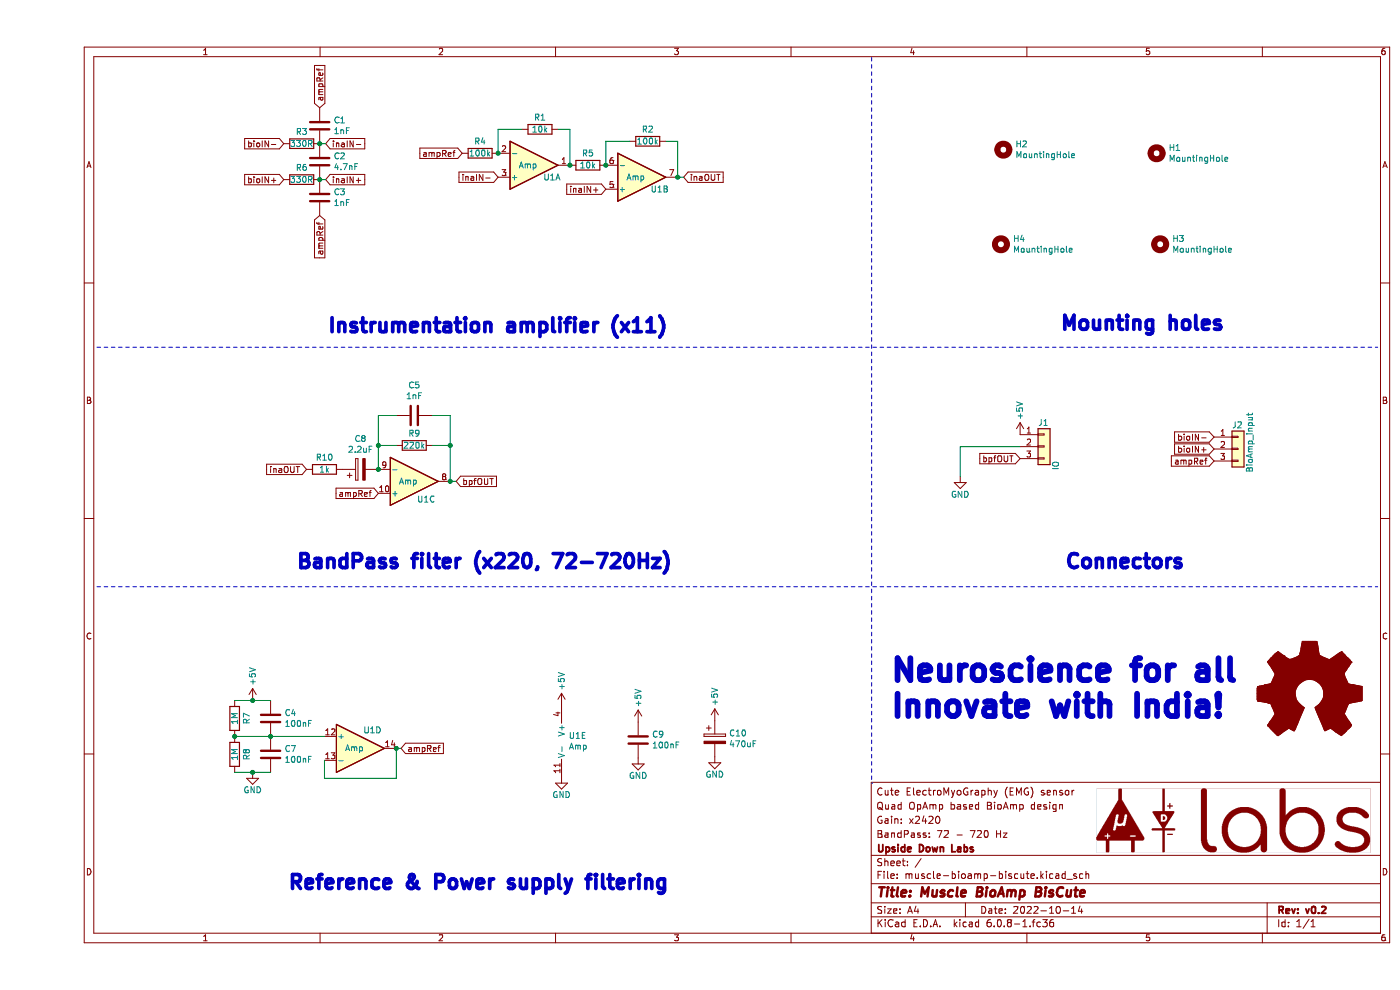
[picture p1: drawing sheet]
(kicad_sch (version 20211123) (generator eeschema)

 (paper "A4")

 (title_block
  (title "Muscle BioAmp BisCute")
  (date "2022-10-14")
  (rev "v0.2")
  (company "Upside Down Labs")
  (comment 1 "BandPass: 72 - 720 Hz")
  (comment 2 "Gain: x2420")
  (comment 3 "Quad OpAmp based BioAmp design")
  (comment 4 "Cute ElectroMyoGraphy (EMG) sensor"))

 (lib_symbols
  (symbol "Amplifier_Operational:LM324" (pin_names (offset 0.127)) (in_bom yes) (on_board yes)
   (property "Reference" "U" (id 0) (at 0 5.08 0) (effects (font (size 1.27 1.27)) (justify left)))
   (property "Value" "LM324" (id 1) (at 0 -5.08 0) (effects (font (size 1.27 1.27)) (justify left)))
   (property "Footprint" "" (id 2) (at -1.27 2.54 0) (effects (font (size 1.27 1.27)) hide))
   (property "Datasheet" "http://www.ti.com/lit/ds/symlink/lm2902-n.pdf" (id 3) (at 1.27 5.08 0) (effects (font (size 1.27 1.27)) hide))
   (property "ki_locked" "" (id 4) (at 0 0 0) (effects (font (size 1.27 1.27))))
   (symbol "LM324_1_1"
    (polyline (pts (xy -5.08 5.08) (xy 5.08 0) (xy -5.08 -5.08) (xy -5.08 5.08)) (stroke (width 0.254) (type default) (color 0 0 0 0)) (fill (type background)))
    (pin output line (at 7.62 0 180) (length 2.54) (name "~" (effects (font (size 1.27 1.27)))) (number "1" (effects (font (size 1.27 1.27)))))
    (pin input line (at -7.62 -2.54 0) (length 2.54) (name "-" (effects (font (size 1.27 1.27)))) (number "2" (effects (font (size 1.27 1.27)))))
    (pin input line (at -7.62 2.54 0) (length 2.54) (name "+" (effects (font (size 1.27 1.27)))) (number "3" (effects (font (size 1.27 1.27))))))
   (symbol "LM324_2_1"
    (polyline (pts (xy -5.08 5.08) (xy 5.08 0) (xy -5.08 -5.08) (xy -5.08 5.08)) (stroke (width 0.254) (type default) (color 0 0 0 0)) (fill (type background)))
    (pin input line (at -7.62 2.54 0) (length 2.54) (name "+" (effects (font (size 1.27 1.27)))) (number "5" (effects (font (size 1.27 1.27)))))
    (pin input line (at -7.62 -2.54 0) (length 2.54) (name "-" (effects (font (size 1.27 1.27)))) (number "6" (effects (font (size 1.27 1.27)))))
    (pin output line (at 7.62 0 180) (length 2.54) (name "~" (effects (font (size 1.27 1.27)))) (number "7" (effects (font (size 1.27 1.27))))))
   (symbol "LM324_3_1"
    (polyline (pts (xy -5.08 5.08) (xy 5.08 0) (xy -5.08 -5.08) (xy -5.08 5.08)) (stroke (width 0.254) (type default) (color 0 0 0 0)) (fill (type background)))
    (pin input line (at -7.62 2.54 0) (length 2.54) (name "+" (effects (font (size 1.27 1.27)))) (number "10" (effects (font (size 1.27 1.27)))))
    (pin output line (at 7.62 0 180) (length 2.54) (name "~" (effects (font (size 1.27 1.27)))) (number "8" (effects (font (size 1.27 1.27)))))
    (pin input line (at -7.62 -2.54 0) (length 2.54) (name "-" (effects (font (size 1.27 1.27)))) (number "9" (effects (font (size 1.27 1.27))))))
   (symbol "LM324_4_1"
    (polyline (pts (xy -5.08 5.08) (xy 5.08 0) (xy -5.08 -5.08) (xy -5.08 5.08)) (stroke (width 0.254) (type default) (color 0 0 0 0)) (fill (type background)))
    (pin input line (at -7.62 2.54 0) (length 2.54) (name "+" (effects (font (size 1.27 1.27)))) (number "12" (effects (font (size 1.27 1.27)))))
    (pin input line (at -7.62 -2.54 0) (length 2.54) (name "-" (effects (font (size 1.27 1.27)))) (number "13" (effects (font (size 1.27 1.27)))))
    (pin output line (at 7.62 0 180) (length 2.54) (name "~" (effects (font (size 1.27 1.27)))) (number "14" (effects (font (size 1.27 1.27))))))
   (symbol "LM324_5_1"
    (pin power_in line (at -2.54 -7.62 90) (length 3.81) (name "V-" (effects (font (size 1.27 1.27)))) (number "11" (effects (font (size 1.27 1.27)))))
    (pin power_in line (at -2.54 7.62 270) (length 3.81) (name "V+" (effects (font (size 1.27 1.27)))) (number "4" (effects (font (size 1.27 1.27)))))))
  (symbol "Connector_Generic:Conn_01x03" (pin_names (offset 1.016) hide) (in_bom yes) (on_board yes)
   (property "Reference" "J" (id 0) (at 0 5.08 0) (effects (font (size 1.27 1.27))))
   (property "Value" "Conn_01x03" (id 1) (at 0 -5.08 0) (effects (font (size 1.27 1.27))))
   (property "Footprint" "" (id 2) (at 0 0 0) (effects (font (size 1.27 1.27)) hide))
   (property "Datasheet" "~" (id 3) (at 0 0 0) (effects (font (size 1.27 1.27)) hide))
   (symbol "Conn_01x03_1_1"
    (rectangle (start -1.27 -2.413) (end 0 -2.667) (stroke (width 0.1524) (type default) (color 0 0 0 0)) (fill (type none)))
    (rectangle (start -1.27 0.127) (end 0 -0.127) (stroke (width 0.1524) (type default) (color 0 0 0 0)) (fill (type none)))
    (rectangle (start -1.27 2.667) (end 0 2.413) (stroke (width 0.1524) (type default) (color 0 0 0 0)) (fill (type none)))
    (rectangle (start -1.27 3.81) (end 1.27 -3.81) (stroke (width 0.254) (type default) (color 0 0 0 0)) (fill (type background)))
    (pin passive line (at -5.08 2.54 0) (length 3.81) (name "Pin_1" (effects (font (size 1.27 1.27)))) (number "1" (effects (font (size 1.27 1.27)))))
    (pin passive line (at -5.08 0 0) (length 3.81) (name "Pin_2" (effects (font (size 1.27 1.27)))) (number "2" (effects (font (size 1.27 1.27)))))
    (pin passive line (at -5.08 -2.54 0) (length 3.81) (name "Pin_3" (effects (font (size 1.27 1.27)))) (number "3" (effects (font (size 1.27 1.27)))))))
  (symbol "Device:C" (pin_numbers hide) (pin_names (offset 0.254)) (in_bom yes) (on_board yes)
   (property "Reference" "C" (id 0) (at 0.635 2.54 0) (effects (font (size 1.27 1.27)) (justify left)))
   (property "Value" "C" (id 1) (at 0.635 -2.54 0) (effects (font (size 1.27 1.27)) (justify left)))
   (property "Footprint" "" (id 2) (at 0.9652 -3.81 0) (effects (font (size 1.27 1.27)) hide))
   (property "Datasheet" "~" (id 3) (at 0 0 0) (effects (font (size 1.27 1.27)) hide))
   (symbol "C_0_1"
    (polyline (pts (xy -2.032 -0.762) (xy 2.032 -0.762)) (stroke (width 0.508) (type default) (color 0 0 0 0)) (fill (type none)))
    (polyline (pts (xy -2.032 0.762) (xy 2.032 0.762)) (stroke (width 0.508) (type default) (color 0 0 0 0)) (fill (type none))))
   (symbol "C_1_1"
    (pin passive line (at 0 3.81 270) (length 2.794) (name "~" (effects (font (size 1.27 1.27)))) (number "1" (effects (font (size 1.27 1.27)))))
    (pin passive line (at 0 -3.81 90) (length 2.794) (name "~" (effects (font (size 1.27 1.27)))) (number "2" (effects (font (size 1.27 1.27)))))))
  (symbol "Device:R" (pin_numbers hide) (pin_names (offset 0)) (in_bom yes) (on_board yes)
   (property "Reference" "R" (id 0) (at 2.032 0 90) (effects (font (size 1.27 1.27))))
   (property "Value" "R" (id 1) (at 0 0 90) (effects (font (size 1.27 1.27))))
   (property "Footprint" "" (id 2) (at -1.778 0 90) (effects (font (size 1.27 1.27)) hide))
   (property "Datasheet" "~" (id 3) (at 0 0 0) (effects (font (size 1.27 1.27)) hide))
   (symbol "R_0_1"
    (rectangle (start -1.016 -2.54) (end 1.016 2.54) (stroke (width 0.254) (type default) (color 0 0 0 0)) (fill (type none))))
   (symbol "R_1_1"
    (pin passive line (at 0 3.81 270) (length 1.27) (name "~" (effects (font (size 1.27 1.27)))) (number "1" (effects (font (size 1.27 1.27)))))
    (pin passive line (at 0 -3.81 90) (length 1.27) (name "~" (effects (font (size 1.27 1.27)))) (number "2" (effects (font (size 1.27 1.27)))))))
  (symbol "Graphic:Logo_Open_Hardware_Large" (pin_names (offset 1.016)) (in_bom yes) (on_board yes)
   (property "Reference" "#LOGO" (id 0) (at 0 12.7 0) (effects (font (size 1.27 1.27)) hide))
   (property "Value" "Logo_Open_Hardware_Large" (id 1) (at 0 -10.16 0) (effects (font (size 1.27 1.27)) hide))
   (property "Footprint" "" (id 2) (at 0 0 0) (effects (font (size 1.27 1.27)) hide))
   (property "Datasheet" "~" (id 3) (at 0 0 0) (effects (font (size 1.27 1.27)) hide))
   (symbol "Logo_Open_Hardware_Large_1_1"
    (polyline (pts (xy 6.731 -8.7122) (xy 6.6294 -8.6614) (xy 6.35 -8.4836) (xy 5.9944 -8.255) (xy 5.5372 -7.9502) (xy 5.1054 -7.6454) (xy 4.7498 -7.4168) (xy 4.4958 -7.239) (xy 4.3942 -7.1882) (xy 4.318 -7.2136) (xy 4.1148 -7.3152) (xy 3.81 -7.4676) (xy 3.6322 -7.5692) (xy 3.3528 -7.6708) (xy 3.2258 -7.6962) (xy 3.2004 -7.6708) (xy 3.0988 -7.4676) (xy 2.9464 -7.0866) (xy 2.7178 -6.604) (xy 2.4892 -6.0452) (xy 2.2352 -5.4356) (xy 1.9558 -4.826) (xy 1.7272 -4.2164) (xy 1.4986 -3.683) (xy 1.3208 -3.2512) (xy 1.2192 -2.9464) (xy 1.1684 -2.8194) (xy 1.1938 -2.794) (xy 1.3208 -2.667) (xy 1.5748 -2.4892) (xy 2.0828 -2.0574) (xy 2.6162 -1.397) (xy 2.921 -0.6604) (xy 3.048 0.1524) (xy 2.9464 0.9144) (xy 2.6416 1.6256) (xy 2.1336 2.286) (xy 1.524 2.7686) (xy 0.8128 3.0734) (xy 0 3.175) (xy -0.762 3.0988) (xy -1.4986 2.794) (xy -2.159 2.286) (xy -2.4384 1.9812) (xy -2.8194 1.3208) (xy -3.048 0.6096) (xy -3.0734 0.4318) (xy -3.0226 -0.3556) (xy -2.794 -1.0922) (xy -2.3876 -1.7526) (xy -1.8288 -2.3114) (xy -1.7526 -2.3622) (xy -1.4732 -2.5654) (xy -1.2954 -2.6924) (xy -1.1684 -2.8194) (xy -2.159 -5.207) (xy -2.3114 -5.588) (xy -2.5908 -6.2484) (xy -2.8194 -6.8072) (xy -3.0226 -7.2644) (xy -3.1496 -7.5692) (xy -3.2258 -7.6708) (xy -3.2258 -7.6962) (xy -3.302 -7.6962) (xy -3.4798 -7.6454) (xy -3.8354 -7.4676) (xy -4.0386 -7.366) (xy -4.2926 -7.239) (xy -4.4196 -7.1882) (xy -4.5212 -7.239) (xy -4.7498 -7.3914) (xy -5.1054 -7.6454) (xy -5.5372 -7.9248) (xy -5.9436 -8.2042) (xy -6.3246 -8.4582) (xy -6.604 -8.636) (xy -6.731 -8.7122) (xy -6.7564 -8.7122) (xy -6.858 -8.636) (xy -7.0866 -8.4582) (xy -7.4168 -8.1534) (xy -7.874 -7.6962) (xy -7.9502 -7.62) (xy -8.3312 -7.239) (xy -8.636 -6.9088) (xy -8.8392 -6.6802) (xy -8.9154 -6.5786) (xy -8.9154 -6.5786) (xy -8.8392 -6.4516) (xy -8.6614 -6.1722) (xy -8.4328 -5.7912) (xy -8.128 -5.3594) (xy -7.3152 -4.191) (xy -7.7724 -3.0988) (xy -7.8994 -2.7686) (xy -8.0772 -2.3622) (xy -8.2042 -2.0828) (xy -8.255 -1.9558) (xy -8.382 -1.905) (xy -8.6614 -1.8542) (xy -9.0932 -1.7526) (xy -9.6266 -1.651) (xy -10.1092 -1.5748) (xy -10.541 -1.4732) (xy -10.8712 -1.4224) (xy -11.0236 -1.397) (xy -11.049 -1.3716) (xy -11.0744 -1.2954) (xy -11.0998 -1.143) (xy -11.0998 -0.889) (xy -11.1252 -0.4572) (xy -11.1252 0.1524) (xy -11.1252 0.2286) (xy -11.0998 0.8128) (xy -11.0998 1.27) (xy -11.0744 1.5494) (xy -11.0744 1.6764) (xy -11.0744 1.6764) (xy -10.922 1.7018) (xy -10.6172 1.778) (xy -10.16 1.8542) (xy -9.652 1.9558) (xy -9.6012 1.9812) (xy -9.0932 2.0828) (xy -8.636 2.159) (xy -8.3312 2.2352) (xy -8.2042 2.286) (xy -8.1788 2.3114) (xy -8.0772 2.5146) (xy -7.9248 2.8448) (xy -7.747 3.2512) (xy -7.5692 3.6576) (xy -7.4168 4.0386) (xy -7.3152 4.318) (xy -7.2898 4.445) (xy -7.2898 4.445) (xy -7.366 4.572) (xy -7.5438 4.826) (xy -7.7978 5.207) (xy -8.128 5.6642) (xy -8.128 5.6896) (xy -8.4328 6.1468) (xy -8.6868 6.5278) (xy -8.8392 6.7818) (xy -8.9154 6.9088) (xy -8.9154 6.9088) (xy -8.8138 7.0358) (xy -8.5852 7.2898) (xy -8.255 7.6454) (xy -7.874 8.0264) (xy -7.747 8.1534) (xy -7.3152 8.5852) (xy -7.0104 8.8646) (xy -6.8326 8.9916) (xy -6.731 9.0424) (xy -6.731 9.0424) (xy -6.604 8.9408) (xy -6.3246 8.763) (xy -5.9436 8.509) (xy -5.4864 8.2042) (xy -5.461 8.1788) (xy -5.0038 7.874) (xy -4.6482 7.62) (xy -4.3688 7.4422) (xy -4.2672 7.3914) (xy -4.2418 7.3914) (xy -4.064 7.4422) (xy -3.7338 7.5438) (xy -3.3528 7.6962) (xy -2.9464 7.874) (xy -2.5654 8.0264) (xy -2.286 8.1534) (xy -2.159 8.2296) (xy -2.159 8.2296) (xy -2.1082 8.382) (xy -2.032 8.7122) (xy -1.9304 9.1694) (xy -1.8288 9.7282) (xy -1.8034 9.8044) (xy -1.7018 10.3378) (xy -1.6256 10.7696) (xy -1.5748 11.0744) (xy -1.524 11.2014) (xy -1.4478 11.2268) (xy -1.1938 11.2522) (xy -0.8128 11.2522) (xy -0.3302 11.2522) (xy 0.1524 11.2522) (xy 0.6604 11.2522) (xy 1.0668 11.2268) (xy 1.3716 11.2014) (xy 1.4986 11.176) (xy 1.4986 11.176) (xy 1.5494 11.0236) (xy 1.6256 10.6934) (xy 1.7018 10.2108) (xy 1.8288 9.6774) (xy 1.8288 9.5758) (xy 1.9304 9.0424) (xy 2.032 8.6106) (xy 2.0828 8.3058) (xy 2.1336 8.2042) (xy 2.159 8.1788) (xy 2.3876 8.0772) (xy 2.7432 7.9248) (xy 3.175 7.747) (xy 4.191 7.3406) (xy 5.461 8.2042) (xy 5.5626 8.2804) (xy 6.0198 8.5852) (xy 6.3754 8.8392) (xy 6.6294 8.9916) (xy 6.7564 9.0424) (xy 6.7564 9.0424) (xy 6.8834 8.9408) (xy 7.1374 8.7122) (xy 7.4676 8.382) (xy 7.8486 7.9756) (xy 8.1534 7.6962) (xy 8.4836 7.3406) (xy 8.7122 7.112) (xy 8.8392 6.9596) (xy 8.8646 6.858) (xy 8.8646 6.8072) (xy 8.7884 6.6802) (xy 8.6106 6.4008) (xy 8.3312 6.0198) (xy 8.0264 5.588) (xy 7.7978 5.207) (xy 7.5184 4.8006) (xy 7.3406 4.4958) (xy 7.2898 4.3434) (xy 7.2898 4.2926) (xy 7.3914 4.0386) (xy 7.5184 3.683) (xy 7.7216 3.2258) (xy 8.1534 2.2352) (xy 8.7884 2.1082) (xy 9.1948 2.0574) (xy 9.7536 1.9304) (xy 10.2616 1.8288) (xy 11.0998 1.6764) (xy 11.1252 -1.3208) (xy 10.9982 -1.3716) (xy 10.8712 -1.397) (xy 10.5664 -1.4732) (xy 10.1346 -1.5494) (xy 9.6266 -1.651) (xy 9.1948 -1.7272) (xy 8.7376 -1.8288) (xy 8.4328 -1.8796) (xy 8.2804 -1.905) (xy 8.255 -1.9558) (xy 8.1534 -2.159) (xy 7.9756 -2.5146) (xy 7.8232 -2.921) (xy 7.6454 -3.3274) (xy 7.493 -3.7338) (xy 7.366 -4.0132) (xy 7.3406 -4.191) (xy 7.3914 -4.2926) (xy 7.5692 -4.5466) (xy 7.7978 -4.9276) (xy 8.1026 -5.3594) (xy 8.4074 -5.7912) (xy 8.6614 -6.1722) (xy 8.8138 -6.4262) (xy 8.89 -6.5532) (xy 8.8646 -6.6548) (xy 8.6868 -6.858) (xy 8.3566 -7.1882) (xy 7.874 -7.6708) (xy 7.7978 -7.747) (xy 7.3914 -8.128) (xy 7.0612 -8.4328) (xy 6.8326 -8.636) (xy 6.731 -8.7122)) (stroke (width 0) (type default) (color 0 0 0 0)) (fill (type outline)))))
  (symbol "Mechanical:MountingHole" (pin_names (offset 1.016)) (in_bom yes) (on_board yes)
   (property "Reference" "H" (id 0) (at 0 5.08 0) (effects (font (size 1.27 1.27))))
   (property "Value" "MountingHole" (id 1) (at 0 3.175 0) (effects (font (size 1.27 1.27))))
   (property "Footprint" "" (id 2) (at 0 0 0) (effects (font (size 1.27 1.27)) hide))
   (property "Datasheet" "~" (id 3) (at 0 0 0) (effects (font (size 1.27 1.27)) hide))
   (symbol "MountingHole_0_1"
    (circle (center 0 0) (radius 1.27) (stroke (width 1.27) (type default) (color 0 0 0 0)) (fill (type none)))))
  (symbol "muscle-bioamp-biscute-rescue:CP-Device" (pin_numbers hide) (pin_names (offset 0.254)) (in_bom yes) (on_board yes)
   (property "Reference" "C" (id 0) (at 0.635 2.54 0) (effects (font (size 1.27 1.27)) (justify left)))
   (property "Value" "CP-Device" (id 1) (at 0.635 -2.54 0) (effects (font (size 1.27 1.27)) (justify left)))
   (property "Footprint" "" (id 2) (at 0.9652 -3.81 0) (effects (font (size 1.27 1.27)) hide))
   (property "Datasheet" "" (id 3) (at 0 0 0) (effects (font (size 1.27 1.27)) hide))
   (symbol "CP-Device_0_1"
    (rectangle (start -2.286 0.508) (end 2.286 1.016) (stroke (width 0) (type default) (color 0 0 0 0)) (fill (type none)))
    (polyline (pts (xy -1.778 2.286) (xy -0.762 2.286)) (stroke (width 0) (type default) (color 0 0 0 0)) (fill (type none)))
    (polyline (pts (xy -1.27 2.794) (xy -1.27 1.778)) (stroke (width 0) (type default) (color 0 0 0 0)) (fill (type none)))
    (rectangle (start 2.286 -0.508) (end -2.286 -1.016) (stroke (width 0) (type default) (color 0 0 0 0)) (fill (type outline))))
   (symbol "CP-Device_1_1"
    (pin passive line (at 0 3.81 270) (length 2.794) (name "~" (effects (font (size 1.27 1.27)))) (number "1" (effects (font (size 1.27 1.27)))))
    (pin passive line (at 0 -3.81 90) (length 2.794) (name "~" (effects (font (size 1.27 1.27)))) (number "2" (effects (font (size 1.27 1.27)))))))
  (symbol "power:+5V" (power) (pin_names (offset 0)) (in_bom yes) (on_board yes)
   (property "Reference" "#PWR" (id 0) (at 0 -3.81 0) (effects (font (size 1.27 1.27)) hide))
   (property "Value" "+5V" (id 1) (at 0 3.556 0) (effects (font (size 1.27 1.27))))
   (property "Footprint" "" (id 2) (at 0 0 0) (effects (font (size 1.27 1.27)) hide))
   (property "Datasheet" "" (id 3) (at 0 0 0) (effects (font (size 1.27 1.27)) hide))
   (symbol "+5V_0_1"
    (polyline (pts (xy -0.762 1.27) (xy 0 2.54)) (stroke (width 0) (type default) (color 0 0 0 0)) (fill (type none)))
    (polyline (pts (xy 0 0) (xy 0 2.54)) (stroke (width 0) (type default) (color 0 0 0 0)) (fill (type none)))
    (polyline (pts (xy 0 2.54) (xy 0.762 1.27)) (stroke (width 0) (type default) (color 0 0 0 0)) (fill (type none))))
   (symbol "+5V_1_1"
    (pin power_in line (at 0 0 90) (length 0) hide (name "+5V" (effects (font (size 1.27 1.27)))) (number "1" (effects (font (size 1.27 1.27)))))))
  (symbol "power:GND" (power) (pin_names (offset 0)) (in_bom yes) (on_board yes)
   (property "Reference" "#PWR" (id 0) (at 0 -6.35 0) (effects (font (size 1.27 1.27)) hide))
   (property "Value" "GND" (id 1) (at 0 -3.81 0) (effects (font (size 1.27 1.27))))
   (property "Footprint" "" (id 2) (at 0 0 0) (effects (font (size 1.27 1.27)) hide))
   (property "Datasheet" "" (id 3) (at 0 0 0) (effects (font (size 1.27 1.27)) hide))
   (symbol "GND_0_1"
    (polyline (pts (xy 0 0) (xy 0 -1.27) (xy 1.27 -1.27) (xy 0 -2.54) (xy -1.27 -1.27) (xy 0 -1.27)) (stroke (width 0) (type default) (color 0 0 0 0)) (fill (type none))))
   (symbol "GND_1_1"
    (pin power_in line (at 0 0 270) (length 0) hide (name "GND" (effects (font (size 1.27 1.27)))) (number "1" (effects (font (size 1.27 1.27))))))))

 (junction (at 41.91 156.21) (diameter 0) (color 0 0 0 0))
 (junction (at 113.03 35.052) (diameter 0) (color 0 0 0 0))
 (junction (at 87.63 94.488) (diameter 0) (color 0 0 0 0))
 (junction (at 97.79 32.512) (diameter 0) (color 0 0 0 0))
 (junction (at 45.72 163.83) (diameter 0) (color 0 0 0 0))
 (junction (at 72.39 94.488) (diameter 0) (color 0 0 0 0))
 (junction (at 120.65 35.052) (diameter 0) (color 0 0 0 0))
 (junction (at 59.944 38.1) (diameter 0) (color 0 0 0 0))
 (junction (at 72.39 99.568) (diameter 0) (color 0 0 0 0))
 (junction (at 76.2 158.75) (diameter 0) (color 0 0 0 0))
 (junction (at 45.72 148.59) (diameter 0) (color 0 0 0 0))
 (junction (at 59.944 30.48) (diameter 0) (color 0 0 0 0))
 (junction (at 87.63 102.108) (diameter 0) (color 0 0 0 0))
 (junction (at 49.53 156.21) (diameter 0) (color 0 0 0 0))
 (junction (at 135.89 37.592) (diameter 0) (color 0 0 0 0))

 (wire (pts (xy 41.91 156.21) (xy 49.53 156.21)) (stroke (width 0) (type default) (color 0 0 0 0)))
 (wire (pts (xy 133.35 29.972) (xy 135.89 29.972)) (stroke (width 0) (type default) (color 0 0 0 0)))
 (wire (pts (xy 76.2 165.1) (xy 76.2 158.75)) (stroke (width 0) (type default) (color 0 0 0 0)))
 (wire (pts (xy 87.63 102.108) (xy 88.9 102.108)) (stroke (width 0) (type default) (color 0 0 0 0)))
 (wire (pts (xy 45.72 148.59) (xy 49.53 148.59)) (stroke (width 0) (type default) (color 0 0 0 0)))
 (wire (pts (xy 41.91 148.59) (xy 45.72 148.59)) (stroke (width 0) (type default) (color 0 0 0 0)))
 (wire (pts (xy 77.216 158.75) (xy 76.2 158.75)) (stroke (width 0) (type default) (color 0 0 0 0)))
 (wire (pts (xy 135.89 37.592) (xy 137.16 37.592)) (stroke (width 0) (type default) (color 0 0 0 0)))
 (wire (pts (xy 83.82 88.138) (xy 87.63 88.138)) (stroke (width 0) (type default) (color 0 0 0 0)))
 (wire (pts (xy 87.63 94.488) (xy 87.63 102.108)) (stroke (width 0) (type default) (color 0 0 0 0)))
 (wire (pts (xy 60.96 156.21) (xy 49.53 156.21)) (stroke (width 0) (type default) (color 0 0 0 0)))
 (wire (pts (xy 87.63 88.138) (xy 87.63 94.488)) (stroke (width 0) (type default) (color 0 0 0 0)))
 (wire (pts (xy 120.65 29.972) (xy 120.65 35.052)) (stroke (width 0) (type default) (color 0 0 0 0)))
 (wire (pts (xy 113.03 27.432) (xy 113.03 35.052)) (stroke (width 0) (type default) (color 0 0 0 0)))
 (wire (pts (xy 110.49 27.432) (xy 113.03 27.432)) (stroke (width 0) (type default) (color 0 0 0 0)))
 (polyline (pts (xy 12.7 124.46) (xy 284.48 124.46)) (stroke (width 0) (type default) (color 0 0 0 0)))
 (polyline (pts (xy 177.038 12.192) (xy 177.038 166.116)) (stroke (width 0) (type default) (color 0 0 0 0)))

 (wire (pts (xy 60.96 165.1) (xy 76.2 165.1)) (stroke (width 0) (type default) (color 0 0 0 0)))
 (wire (pts (xy 76.2 88.138) (xy 72.39 88.138)) (stroke (width 0) (type default) (color 0 0 0 0)))
 (wire (pts (xy 41.91 163.83) (xy 45.72 163.83)) (stroke (width 0) (type default) (color 0 0 0 0)))
 (wire (pts (xy 195.834 94.742) (xy 208.534 94.742)) (stroke (width 0) (type default) (color 0 0 0 0)))
 (polyline (pts (xy 12.7 73.66) (xy 284.48 73.66)) (stroke (width 0) (type default) (color 0 0 0 0)))

 (wire (pts (xy 72.39 94.488) (xy 72.39 99.568)) (stroke (width 0) (type default) (color 0 0 0 0)))
 (wire (pts (xy 61.214 30.48) (xy 59.944 30.48)) (stroke (width 0) (type default) (color 0 0 0 0)))
 (wire (pts (xy 61.214 38.1) (xy 59.944 38.1)) (stroke (width 0) (type default) (color 0 0 0 0)))
 (wire (pts (xy 97.79 27.432) (xy 97.79 32.512)) (stroke (width 0) (type default) (color 0 0 0 0)))
 (wire (pts (xy 195.834 101.092) (xy 195.834 94.742)) (stroke (width 0) (type default) (color 0 0 0 0)))
 (wire (pts (xy 60.96 161.29) (xy 60.96 165.1)) (stroke (width 0) (type default) (color 0 0 0 0)))
 (wire (pts (xy 135.89 29.972) (xy 135.89 37.592)) (stroke (width 0) (type default) (color 0 0 0 0)))
 (wire (pts (xy 102.87 27.432) (xy 97.79 27.432)) (stroke (width 0) (type default) (color 0 0 0 0)))
 (wire (pts (xy 45.72 163.83) (xy 49.53 163.83)) (stroke (width 0) (type default) (color 0 0 0 0)))
 (wire (pts (xy 76.2 94.488) (xy 72.39 94.488)) (stroke (width 0) (type default) (color 0 0 0 0)))
 (wire (pts (xy 83.82 94.488) (xy 87.63 94.488)) (stroke (width 0) (type default) (color 0 0 0 0)))
 (wire (pts (xy 125.73 29.972) (xy 120.65 29.972)) (stroke (width 0) (type default) (color 0 0 0 0)))
 (wire (pts (xy 72.39 88.138) (xy 72.39 94.488)) (stroke (width 0) (type default) (color 0 0 0 0)))

 (image (at 253.746 173.99) (scale 0.24)
  (data))

 (text "Instrumentation amplifier (x11)" (at 61.468 71.374 0) (effects (font (size 2.9972 2.9972) (thickness 0.5994) bold) (justify left bottom)))
 (text "Reference & Power supply filtering" (at 53.086 189.484 0) (effects (font (size 2.9972 2.9972) (thickness 0.5994) bold) (justify left bottom)))
 (text "Neuroscience for all\nInnovate with India!" (at 180.848 153.416 0) (effects (font (size 4.7 4.7) (thickness 0.94) bold) (justify left bottom)))
 (text "Connectors" (at 217.932 121.412 0) (effects (font (size 2.9972 2.9972) (thickness 0.5994) bold) (justify left bottom)))
 (text "BandPass filter (x220, 72-720Hz)" (at 54.864 121.412 0) (effects (font (size 2.9972 2.9972) (thickness 0.5994) bold) (justify left bottom)))
 (text "Mounting holes" (at 216.916 70.866 0) (effects (font (size 2.9972 2.9972) (thickness 0.5994) bold) (justify left bottom)))

 (global_label "inaIN-" (shape input) (at 97.79 37.592 180) (fields_autoplaced) (effects (font (size 1.27 1.27)) (justify right))
  (property "Intersheet References" "${INTERSHEET_REFS}" (id 0) (at 0 0 0) (effects (font (size 1.27 1.27)) hide)))
 (global_label "ampRef" (shape input) (at 77.216 158.75 0) (fields_autoplaced) (effects (font (size 1.27 1.27)) (justify left))
  (property "Intersheet References" "${INTERSHEET_REFS}" (id 0) (at 12.192 36.068 0) (effects (font (size 1.27 1.27)) hide)))
 (global_label "inaIN-" (shape input) (at 61.214 30.48 0) (fields_autoplaced) (effects (font (size 1.27 1.27)) (justify left))
  (property "Intersheet References" "${INTERSHEET_REFS}" (id 0) (at 0 0 0) (effects (font (size 1.27 1.27)) hide)))
 (global_label "bioIN+" (shape input) (at 52.324 38.1 180) (fields_autoplaced) (effects (font (size 1.27 1.27)) (justify right))
  (property "Intersheet References" "${INTERSHEET_REFS}" (id 0) (at 0 0 0) (effects (font (size 1.27 1.27)) hide)))
 (global_label "bioIN-" (shape input) (at 52.324 30.48 180) (fields_autoplaced) (effects (font (size 1.27 1.27)) (justify right))
  (property "Intersheet References" "${INTERSHEET_REFS}" (id 0) (at 0 0 0) (effects (font (size 1.27 1.27)) hide)))
 (global_label "bpfOUT" (shape input) (at 208.534 97.282 180) (fields_autoplaced) (effects (font (size 1.27 1.27)) (justify right))
  (property "Intersheet References" "${INTERSHEET_REFS}" (id 0) (at 9.144 -6.858 0) (effects (font (size 1.27 1.27)) hide)))
 (global_label "ampRef" (shape input) (at 90.17 32.512 180) (fields_autoplaced) (effects (font (size 1.27 1.27)) (justify right))
  (property "Intersheet References" "${INTERSHEET_REFS}" (id 0) (at 0 0 0) (effects (font (size 1.27 1.27)) hide)))
 (global_label "ampRef" (shape input) (at 59.944 45.72 270) (fields_autoplaced) (effects (font (size 1.27 1.27)) (justify right))
  (property "Intersheet References" "${INTERSHEET_REFS}" (id 0) (at 0 0 0) (effects (font (size 1.27 1.27)) hide)))
 (global_label "bpfOUT" (shape input) (at 88.9 102.108 0) (fields_autoplaced) (effects (font (size 1.27 1.27)) (justify left))
  (property "Intersheet References" "${INTERSHEET_REFS}" (id 0) (at 17.272 18.542 0) (effects (font (size 1.27 1.27)) hide)))
 (global_label "inaIN+" (shape input) (at 120.65 40.132 180) (fields_autoplaced) (effects (font (size 1.27 1.27)) (justify right))
  (property "Intersheet References" "${INTERSHEET_REFS}" (id 0) (at 0 0 0) (effects (font (size 1.27 1.27)) hide)))
 (global_label "ampRef" (shape input) (at 59.944 22.86 90) (fields_autoplaced) (effects (font (size 1.27 1.27)) (justify left))
  (property "Intersheet References" "${INTERSHEET_REFS}" (id 0) (at 0 0 0) (effects (font (size 1.27 1.27)) hide)))
 (global_label "ampRef" (shape input) (at 249.682 97.79 180) (fields_autoplaced) (effects (font (size 1.27 1.27)) (justify right))
  (property "Intersheet References" "${INTERSHEET_REFS}" (id 0) (at -0.508 -1.27 0) (effects (font (size 1.27 1.27)) hide)))
 (global_label "bioIN+" (shape input) (at 249.682 95.25 180) (fields_autoplaced) (effects (font (size 1.27 1.27)) (justify right))
  (property "Intersheet References" "${INTERSHEET_REFS}" (id 0) (at -0.508 -1.27 0) (effects (font (size 1.27 1.27)) hide)))
 (global_label "inaIN+" (shape input) (at 61.214 38.1 0) (fields_autoplaced) (effects (font (size 1.27 1.27)) (justify left))
  (property "Intersheet References" "${INTERSHEET_REFS}" (id 0) (at 0 0 0) (effects (font (size 1.27 1.27)) hide)))
 (global_label "bioIN-" (shape input) (at 249.682 92.71 180) (fields_autoplaced) (effects (font (size 1.27 1.27)) (justify right))
  (property "Intersheet References" "${INTERSHEET_REFS}" (id 0) (at -0.508 -1.27 0) (effects (font (size 1.27 1.27)) hide)))
 (global_label "ampRef" (shape input) (at 72.39 104.648 180) (fields_autoplaced) (effects (font (size 1.27 1.27)) (justify right))
  (property "Intersheet References" "${INTERSHEET_REFS}" (id 0) (at 17.272 18.542 0) (effects (font (size 1.27 1.27)) hide)))
 (global_label "inaOUT" (shape input) (at 57.15 99.568 180) (fields_autoplaced) (effects (font (size 1.27 1.27)) (justify right))
  (property "Intersheet References" "${INTERSHEET_REFS}" (id 0) (at 17.272 18.542 0) (effects (font (size 1.27 1.27)) hide)))
 (global_label "inaOUT" (shape input) (at 137.16 37.592 0) (fields_autoplaced) (effects (font (size 1.27 1.27)) (justify left))
  (property "Intersheet References" "${INTERSHEET_REFS}" (id 0) (at 0 0 0) (effects (font (size 1.27 1.27)) hide)))

 (symbol (lib_id "Amplifier_Operational:LM324") (at 105.41 35.052 0) (mirror x) (unit 1) (in_bom yes) (on_board yes)
  (property "Reference" "U1" (id 0) (at 109.22 37.592 0))
  (property "Value" "Amp" (id 1) (at 104.14 35.052 0))
  (property "Footprint" "Package_DIP:DIP-14_W7.62mm_LongPads" (id 2) (at 104.14 37.592 0) (effects (font (size 1.27 1.27)) hide))
  (property "Datasheet" "http://www.ti.com/lit/ds/symlink/lm2902-n.pdf" (id 3) (at 106.68 40.132 0) (effects (font (size 1.27 1.27)) hide)) (pin "1") (pin "2") (pin "3") (pin "5") (pin "6") (pin "7") (pin "10") (pin "8") (pin "9") (pin "12") (pin "13") (pin "14") (pin "11") (pin "4"))

 (symbol (lib_id "Amplifier_Operational:LM324") (at 128.27 37.592 0) (mirror x) (unit 2) (in_bom yes) (on_board yes)
  (property "Reference" "U1" (id 0) (at 132.08 40.132 0))
  (property "Value" "Amp" (id 1) (at 127 37.592 0))
  (property "Footprint" "Package_DIP:DIP-14_W7.62mm_LongPads" (id 2) (at 127 40.132 0) (effects (font (size 1.27 1.27)) hide))
  (property "Datasheet" "http://www.ti.com/lit/ds/symlink/lm2902-n.pdf" (id 3) (at 129.54 42.672 0) (effects (font (size 1.27 1.27)) hide)) (pin "1") (pin "2") (pin "3") (pin "5") (pin "6") (pin "7") (pin "10") (pin "8") (pin "9") (pin "12") (pin "13") (pin "14") (pin "11") (pin "4"))

 (symbol (lib_id "Amplifier_Operational:LM324") (at 80.01 102.108 0) (mirror x) (unit 3) (in_bom yes) (on_board yes)
  (property "Reference" "U1" (id 0) (at 82.55 105.918 0))
  (property "Value" "Amp" (id 1) (at 78.74 102.108 0))
  (property "Footprint" "Package_DIP:DIP-14_W7.62mm_LongPads" (id 2) (at 78.74 104.648 0) (effects (font (size 1.27 1.27)) hide))
  (property "Datasheet" "http://www.ti.com/lit/ds/symlink/lm2902-n.pdf" (id 3) (at 81.28 107.188 0) (effects (font (size 1.27 1.27)) hide)) (pin "1") (pin "2") (pin "3") (pin "5") (pin "6") (pin "7") (pin "10") (pin "8") (pin "9") (pin "12") (pin "13") (pin "14") (pin "11") (pin "4"))

 (symbol (lib_id "Amplifier_Operational:LM324") (at 68.58 158.75 0) (unit 4) (in_bom yes) (on_board yes)
  (property "Reference" "U1" (id 0) (at 71.12 154.94 0))
  (property "Value" "Amp" (id 1) (at 67.31 158.75 0))
  (property "Footprint" "Package_DIP:DIP-14_W7.62mm_LongPads" (id 2) (at 67.31 156.21 0) (effects (font (size 1.27 1.27)) hide))
  (property "Datasheet" "http://www.ti.com/lit/ds/symlink/lm2902-n.pdf" (id 3) (at 69.85 153.67 0) (effects (font (size 1.27 1.27)) hide)) (pin "1") (pin "2") (pin "3") (pin "5") (pin "6") (pin "7") (pin "10") (pin "8") (pin "9") (pin "12") (pin "13") (pin "14") (pin "11") (pin "4"))

 (symbol (lib_id "Amplifier_Operational:LM324") (at 113.792 157.226 0) (unit 5) (in_bom yes) (on_board yes)
  (property "Reference" "U1" (id 0) (at 112.7252 156.0576 0) (effects (font (size 1.27 1.27)) (justify left)))
  (property "Value" "Amp" (id 1) (at 112.7252 158.369 0) (effects (font (size 1.27 1.27)) (justify left)))
  (property "Footprint" "Package_DIP:DIP-14_W7.62mm_LongPads" (id 2) (at 112.522 154.686 0) (effects (font (size 1.27 1.27)) hide))
  (property "Datasheet" "http://www.ti.com/lit/ds/symlink/lm2902-n.pdf" (id 3) (at 115.062 152.146 0) (effects (font (size 1.27 1.27)) hide)) (pin "1") (pin "2") (pin "3") (pin "5") (pin "6") (pin "7") (pin "10") (pin "8") (pin "9") (pin "12") (pin "13") (pin "14") (pin "11") (pin "4"))

 (symbol (lib_id "Device:R") (at 93.98 32.512 270) (unit 1) (in_bom yes) (on_board yes)
  (property "Reference" "R4" (id 0) (at 93.98 29.972 90))
  (property "Value" "100k" (id 1) (at 93.98 32.512 90))
  (property "Footprint" "Resistor_THT:R_Axial_DIN0207_L6.3mm_D2.5mm_P7.62mm_Horizontal" (id 2) (at 93.98 30.734 90) (effects (font (size 1.27 1.27)) hide))
  (property "Datasheet" "~" (id 3) (at 93.98 32.512 0) (effects (font (size 1.27 1.27)) hide)) (pin "1") (pin "2"))

 (symbol (lib_id "Device:R") (at 56.134 30.48 270) (unit 1) (in_bom yes) (on_board yes)
  (property "Reference" "R3" (id 0) (at 56.134 27.94 90))
  (property "Value" "330R" (id 1) (at 56.134 30.48 90))
  (property "Footprint" "Resistor_THT:R_Axial_DIN0207_L6.3mm_D2.5mm_P7.62mm_Horizontal" (id 2) (at 56.134 28.702 90) (effects (font (size 1.27 1.27)) hide))
  (property "Datasheet" "~" (id 3) (at 56.134 30.48 0) (effects (font (size 1.27 1.27)) hide)) (pin "1") (pin "2"))

 (symbol (lib_id "Device:R") (at 56.134 38.1 270) (unit 1) (in_bom yes) (on_board yes)
  (property "Reference" "R6" (id 0) (at 56.134 35.56 90))
  (property "Value" "330R" (id 1) (at 56.134 38.1 90))
  (property "Footprint" "Resistor_THT:R_Axial_DIN0207_L6.3mm_D2.5mm_P7.62mm_Horizontal" (id 2) (at 56.134 36.322 90) (effects (font (size 1.27 1.27)) hide))
  (property "Datasheet" "~" (id 3) (at 56.134 38.1 0) (effects (font (size 1.27 1.27)) hide)) (pin "1") (pin "2"))

 (symbol (lib_id "Device:R") (at 116.84 35.052 270) (unit 1) (in_bom yes) (on_board yes)
  (property "Reference" "R5" (id 0) (at 116.84 32.512 90))
  (property "Value" "10k" (id 1) (at 116.84 35.052 90))
  (property "Footprint" "Resistor_THT:R_Axial_DIN0207_L6.3mm_D2.5mm_P7.62mm_Horizontal" (id 2) (at 116.84 33.274 90) (effects (font (size 1.27 1.27)) hide))
  (property "Datasheet" "~" (id 3) (at 116.84 35.052 0) (effects (font (size 1.27 1.27)) hide)) (pin "1") (pin "2"))

 (symbol (lib_id "Device:R") (at 106.68 27.432 270) (unit 1) (in_bom yes) (on_board yes)
  (property "Reference" "R1" (id 0) (at 106.68 24.892 90))
  (property "Value" "10k" (id 1) (at 106.68 27.432 90))
  (property "Footprint" "Resistor_THT:R_Axial_DIN0207_L6.3mm_D2.5mm_P7.62mm_Horizontal" (id 2) (at 106.68 25.654 90) (effects (font (size 1.27 1.27)) hide))
  (property "Datasheet" "~" (id 3) (at 106.68 27.432 0) (effects (font (size 1.27 1.27)) hide)) (pin "1") (pin "2"))

 (symbol (lib_id "Device:R") (at 129.54 29.972 270) (unit 1) (in_bom yes) (on_board yes)
  (property "Reference" "R2" (id 0) (at 129.54 27.432 90))
  (property "Value" "100k" (id 1) (at 129.54 29.972 90))
  (property "Footprint" "Resistor_THT:R_Axial_DIN0207_L6.3mm_D2.5mm_P7.62mm_Horizontal" (id 2) (at 129.54 28.194 90) (effects (font (size 1.27 1.27)) hide))
  (property "Datasheet" "~" (id 3) (at 129.54 29.972 0) (effects (font (size 1.27 1.27)) hide)) (pin "1") (pin "2"))

 (symbol (lib_id "Device:C") (at 59.944 34.29 180) (unit 1) (in_bom yes) (on_board yes)
  (property "Reference" "C2" (id 0) (at 62.865 33.1216 0) (effects (font (size 1.27 1.27)) (justify right)))
  (property "Value" "4.7nF" (id 1) (at 62.865 35.433 0) (effects (font (size 1.27 1.27)) (justify right)))
  (property "Footprint" "Capacitor_THT:C_Disc_D3.8mm_W2.6mm_P2.50mm" (id 2) (at 58.9788 30.48 0) (effects (font (size 1.27 1.27)) hide))
  (property "Datasheet" "~" (id 3) (at 59.944 34.29 0) (effects (font (size 1.27 1.27)) hide)) (pin "1") (pin "2"))

 (symbol (lib_id "Device:C") (at 59.944 26.67 180) (unit 1) (in_bom yes) (on_board yes)
  (property "Reference" "C1" (id 0) (at 62.865 25.5016 0) (effects (font (size 1.27 1.27)) (justify right)))
  (property "Value" "1nF" (id 1) (at 62.865 27.813 0) (effects (font (size 1.27 1.27)) (justify right)))
  (property "Footprint" "Capacitor_THT:C_Disc_D3.8mm_W2.6mm_P2.50mm" (id 2) (at 58.9788 22.86 0) (effects (font (size 1.27 1.27)) hide))
  (property "Datasheet" "~" (id 3) (at 59.944 26.67 0) (effects (font (size 1.27 1.27)) hide)) (pin "1") (pin "2"))

 (symbol (lib_id "Device:C") (at 59.944 41.91 180) (unit 1) (in_bom yes) (on_board yes)
  (property "Reference" "C3" (id 0) (at 62.865 40.7416 0) (effects (font (size 1.27 1.27)) (justify right)))
  (property "Value" "1nF" (id 1) (at 62.865 43.053 0) (effects (font (size 1.27 1.27)) (justify right)))
  (property "Footprint" "Capacitor_THT:C_Disc_D3.8mm_W2.6mm_P2.50mm" (id 2) (at 58.9788 38.1 0) (effects (font (size 1.27 1.27)) hide))
  (property "Datasheet" "~" (id 3) (at 59.944 41.91 0) (effects (font (size 1.27 1.27)) hide)) (pin "1") (pin "2"))

 (symbol (lib_id "power:+5V") (at 111.252 149.606 0) (unit 1) (in_bom yes) (on_board yes)
  (property "Reference" "#PWR0101" (id 0) (at 111.252 153.416 0) (effects (font (size 1.27 1.27)) hide))
  (property "Value" "+5V" (id 1) (at 111.252 144.526 90))
  (property "Footprint" "" (id 2) (at 111.252 149.606 0))
  (property "Datasheet" "" (id 3) (at 111.252 149.606 0)) (pin "1"))

 (symbol (lib_id "power:GND") (at 111.252 164.846 0) (unit 1) (in_bom yes) (on_board yes)
  (property "Reference" "#PWR0102" (id 0) (at 111.252 171.196 0) (effects (font (size 1.27 1.27)) hide))
  (property "Value" "GND" (id 1) (at 111.252 168.656 0))
  (property "Footprint" "" (id 2) (at 111.252 164.846 0))
  (property "Datasheet" "" (id 3) (at 111.252 164.846 0)) (pin "1"))

 (symbol (lib_id "Device:R") (at 41.91 152.4 180) (unit 1) (in_bom yes) (on_board yes)
  (property "Reference" "R7" (id 0) (at 44.45 152.4 90))
  (property "Value" "1M" (id 1) (at 41.91 152.4 90))
  (property "Footprint" "Resistor_THT:R_Axial_DIN0207_L6.3mm_D2.5mm_P7.62mm_Horizontal" (id 2) (at 43.688 152.4 90) (effects (font (size 1.27 1.27)) hide))
  (property "Datasheet" "~" (id 3) (at 41.91 152.4 0) (effects (font (size 1.27 1.27)) hide)) (pin "1") (pin "2"))

 (symbol (lib_id "Device:R") (at 41.91 160.02 180) (unit 1) (in_bom yes) (on_board yes)
  (property "Reference" "R8" (id 0) (at 44.45 160.02 90))
  (property "Value" "1M" (id 1) (at 41.91 160.02 90))
  (property "Footprint" "Resistor_THT:R_Axial_DIN0207_L6.3mm_D2.5mm_P7.62mm_Horizontal" (id 2) (at 43.688 160.02 90) (effects (font (size 1.27 1.27)) hide))
  (property "Datasheet" "~" (id 3) (at 41.91 160.02 0) (effects (font (size 1.27 1.27)) hide)) (pin "1") (pin "2"))

 (symbol (lib_id "Device:C") (at 49.53 152.4 180) (unit 1) (in_bom yes) (on_board yes)
  (property "Reference" "C4" (id 0) (at 52.451 151.2316 0) (effects (font (size 1.27 1.27)) (justify right)))
  (property "Value" "100nF" (id 1) (at 52.451 153.543 0) (effects (font (size 1.27 1.27)) (justify right)))
  (property "Footprint" "Capacitor_THT:C_Disc_D3.8mm_W2.6mm_P2.50mm" (id 2) (at 48.5648 148.59 0) (effects (font (size 1.27 1.27)) hide))
  (property "Datasheet" "~" (id 3) (at 49.53 152.4 0) (effects (font (size 1.27 1.27)) hide)) (pin "1") (pin "2"))

 (symbol (lib_id "Device:C") (at 49.53 160.02 180) (unit 1) (in_bom yes) (on_board yes)
  (property "Reference" "C7" (id 0) (at 52.451 158.8516 0) (effects (font (size 1.27 1.27)) (justify right)))
  (property "Value" "100nF" (id 1) (at 52.451 161.163 0) (effects (font (size 1.27 1.27)) (justify right)))
  (property "Footprint" "Capacitor_THT:C_Disc_D3.8mm_W2.6mm_P2.50mm" (id 2) (at 48.5648 156.21 0) (effects (font (size 1.27 1.27)) hide))
  (property "Datasheet" "~" (id 3) (at 49.53 160.02 0) (effects (font (size 1.27 1.27)) hide)) (pin "1") (pin "2"))

 (symbol (lib_id "power:+5V") (at 45.72 148.59 0) (unit 1) (in_bom yes) (on_board yes)
  (property "Reference" "#PWR0103" (id 0) (at 45.72 152.4 0) (effects (font (size 1.27 1.27)) hide))
  (property "Value" "+5V" (id 1) (at 45.72 143.51 90))
  (property "Footprint" "" (id 2) (at 45.72 148.59 0))
  (property "Datasheet" "" (id 3) (at 45.72 148.59 0)) (pin "1"))

 (symbol (lib_id "power:GND") (at 45.72 163.83 0) (unit 1) (in_bom yes) (on_board yes)
  (property "Reference" "#PWR0104" (id 0) (at 45.72 170.18 0) (effects (font (size 1.27 1.27)) hide))
  (property "Value" "GND" (id 1) (at 45.72 167.64 0))
  (property "Footprint" "" (id 2) (at 45.72 163.83 0))
  (property "Datasheet" "" (id 3) (at 45.72 163.83 0)) (pin "1"))

 (symbol (lib_id "Device:C") (at 127.508 156.972 180) (unit 1) (in_bom yes) (on_board yes)
  (property "Reference" "C9" (id 0) (at 130.429 155.8036 0) (effects (font (size 1.27 1.27)) (justify right)))
  (property "Value" "100nF" (id 1) (at 130.429 158.115 0) (effects (font (size 1.27 1.27)) (justify right)))
  (property "Footprint" "Capacitor_THT:C_Disc_D3.8mm_W2.6mm_P2.50mm" (id 2) (at 126.5428 153.162 0) (effects (font (size 1.27 1.27)) hide))
  (property "Datasheet" "~" (id 3) (at 127.508 156.972 0) (effects (font (size 1.27 1.27)) hide)) (pin "1") (pin "2"))

 (symbol (lib_id "muscle-bioamp-biscute-rescue:CP-Device") (at 143.764 156.718 0) (unit 1) (in_bom yes) (on_board yes)
  (property "Reference" "C10" (id 0) (at 146.7612 155.5496 0) (effects (font (size 1.27 1.27)) (justify left)))
  (property "Value" "470uF" (id 1) (at 146.7612 157.861 0) (effects (font (size 1.27 1.27)) (justify left)))
  (property "Footprint" "Capacitor_THT:CP_Radial_D5.0mm_P2.50mm" (id 2) (at 144.7292 160.528 0) (effects (font (size 1.27 1.27)) hide))
  (property "Datasheet" "~" (id 3) (at 143.764 156.718 0) (effects (font (size 1.27 1.27)) hide)) (pin "1") (pin "2"))

 (symbol (lib_id "Device:R") (at 80.01 94.488 270) (unit 1) (in_bom yes) (on_board yes)
  (property "Reference" "R9" (id 0) (at 80.01 91.948 90))
  (property "Value" "220k" (id 1) (at 80.01 94.488 90))
  (property "Footprint" "Resistor_THT:R_Axial_DIN0207_L6.3mm_D2.5mm_P7.62mm_Horizontal" (id 2) (at 80.01 92.71 90) (effects (font (size 1.27 1.27)) hide))
  (property "Datasheet" "~" (id 3) (at 80.01 94.488 0) (effects (font (size 1.27 1.27)) hide)) (pin "1") (pin "2"))

 (symbol (lib_id "Device:C") (at 80.01 88.138 90) (unit 1) (in_bom yes) (on_board yes)
  (property "Reference" "C5" (id 0) (at 80.01 81.7372 90))
  (property "Value" "1nF" (id 1) (at 80.01 84.0486 90))
  (property "Footprint" "Capacitor_THT:C_Disc_D3.8mm_W2.6mm_P2.50mm" (id 2) (at 83.82 87.1728 0) (effects (font (size 1.27 1.27)) hide))
  (property "Datasheet" "~" (id 3) (at 80.01 88.138 0) (effects (font (size 1.27 1.27)) hide)) (pin "1") (pin "2"))

 (symbol (lib_id "muscle-bioamp-biscute-rescue:CP-Device") (at 68.58 99.568 90) (unit 1) (in_bom yes) (on_board yes)
  (property "Reference" "C8" (id 0) (at 68.58 93.091 90))
  (property "Value" "2.2uF" (id 1) (at 68.58 95.4024 90))
  (property "Footprint" "Capacitor_THT:CP_Radial_D5.0mm_P2.50mm" (id 2) (at 72.39 98.6028 0) (effects (font (size 1.27 1.27)) hide))
  (property "Datasheet" "~" (id 3) (at 68.58 99.568 0) (effects (font (size 1.27 1.27)) hide)) (pin "1") (pin "2"))

 (symbol (lib_id "Device:R") (at 60.96 99.568 270) (unit 1) (in_bom yes) (on_board yes)
  (property "Reference" "R10" (id 0) (at 60.96 97.028 90))
  (property "Value" "1k" (id 1) (at 60.96 99.568 90))
  (property "Footprint" "Resistor_THT:R_Axial_DIN0207_L6.3mm_D2.5mm_P7.62mm_Horizontal" (id 2) (at 60.96 97.79 90) (effects (font (size 1.27 1.27)) hide))
  (property "Datasheet" "~" (id 3) (at 60.96 99.568 0) (effects (font (size 1.27 1.27)) hide)) (pin "1") (pin "2"))

 (symbol (lib_id "Connector_Generic:Conn_01x03") (at 213.614 94.742 0) (unit 1) (in_bom yes) (on_board yes)
  (property "Reference" "J1" (id 0) (at 212.344 89.662 0) (effects (font (size 1.27 1.27)) (justify left)))
  (property "Value" "IO" (id 1) (at 216.154 99.822 90) (effects (font (size 1.27 1.27)) (justify left)))
  (property "Footprint" "Connector_PinHeader_2.54mm:PinHeader_1x03_P2.54mm_Vertical" (id 2) (at 213.614 94.742 0) (effects (font (size 1.27 1.27)) hide))
  (property "Datasheet" "~" (id 3) (at 213.614 94.742 0) (effects (font (size 1.27 1.27)) hide)) (pin "1") (pin "2") (pin "3"))

 (symbol (lib_id "Connector_Generic:Conn_01x03") (at 254.762 95.25 0) (unit 1) (in_bom yes) (on_board yes)
  (property "Reference" "J2" (id 0) (at 253.492 90.17 0) (effects (font (size 1.27 1.27)) (justify left)))
  (property "Value" "BioAmp_input" (id 1) (at 257.302 100.33 90) (effects (font (size 1.27 1.27)) (justify left)))
  (property "Footprint" "Connector_JST:JST_PH_B3B-PH-K_1x03_P2.00mm_Vertical" (id 2) (at 254.762 95.25 0) (effects (font (size 1.27 1.27)) hide))
  (property "Datasheet" "~" (id 3) (at 254.762 95.25 0) (effects (font (size 1.27 1.27)) hide)) (pin "1") (pin "2") (pin "3"))

 (symbol (lib_id "power:+5V") (at 208.534 92.202 0) (unit 1) (in_bom yes) (on_board yes)
  (property "Reference" "#PWR0105" (id 0) (at 208.534 96.012 0) (effects (font (size 1.27 1.27)) hide))
  (property "Value" "+5V" (id 1) (at 208.534 87.122 90))
  (property "Footprint" "" (id 2) (at 208.534 92.202 0))
  (property "Datasheet" "" (id 3) (at 208.534 92.202 0)) (pin "1"))

 (symbol (lib_id "power:GND") (at 195.834 101.092 0) (unit 1) (in_bom yes) (on_board yes)
  (property "Reference" "#PWR0107" (id 0) (at 195.834 107.442 0) (effects (font (size 1.27 1.27)) hide))
  (property "Value" "GND" (id 1) (at 195.834 104.902 0))
  (property "Footprint" "" (id 2) (at 195.834 101.092 0))
  (property "Datasheet" "" (id 3) (at 195.834 101.092 0)) (pin "1"))

 (symbol (lib_id "Mechanical:MountingHole") (at 204.978 31.75 0) (unit 1) (in_bom yes) (on_board yes)
  (property "Reference" "H2" (id 0) (at 207.518 30.5816 0) (effects (font (size 1.27 1.27)) (justify left)))
  (property "Value" "MountingHole" (id 1) (at 207.518 32.893 0) (effects (font (size 1.27 1.27)) (justify left)))
  (property "Footprint" "MountingHole:MountingHole_2.2mm_M2" (id 2) (at 204.978 31.75 0) (effects (font (size 1.27 1.27)) hide))
  (property "Datasheet" "~" (id 3) (at 204.978 31.75 0) (effects (font (size 1.27 1.27)) hide)))

 (symbol (lib_id "Mechanical:MountingHole") (at 237.49 32.512 0) (unit 1) (in_bom yes) (on_board yes)
  (property "Reference" "H1" (id 0) (at 240.03 31.3436 0) (effects (font (size 1.27 1.27)) (justify left)))
  (property "Value" "MountingHole" (id 1) (at 240.03 33.655 0) (effects (font (size 1.27 1.27)) (justify left)))
  (property "Footprint" "MountingHole:MountingHole_2.2mm_M2" (id 2) (at 237.49 32.512 0) (effects (font (size 1.27 1.27)) hide))
  (property "Datasheet" "~" (id 3) (at 237.49 32.512 0) (effects (font (size 1.27 1.27)) hide)))

 (symbol (lib_id "Mechanical:MountingHole") (at 204.47 51.816 0) (unit 1) (in_bom yes) (on_board yes)
  (property "Reference" "H4" (id 0) (at 207.01 50.6476 0) (effects (font (size 1.27 1.27)) (justify left)))
  (property "Value" "MountingHole" (id 1) (at 207.01 52.959 0) (effects (font (size 1.27 1.27)) (justify left)))
  (property "Footprint" "MountingHole:MountingHole_2.2mm_M2" (id 2) (at 204.47 51.816 0) (effects (font (size 1.27 1.27)) hide))
  (property "Datasheet" "~" (id 3) (at 204.47 51.816 0) (effects (font (size 1.27 1.27)) hide)))

 (symbol (lib_id "Mechanical:MountingHole") (at 238.252 51.816 0) (unit 1) (in_bom yes) (on_board yes)
  (property "Reference" "H3" (id 0) (at 240.792 50.6476 0) (effects (font (size 1.27 1.27)) (justify left)))
  (property "Value" "MountingHole" (id 1) (at 240.792 52.959 0) (effects (font (size 1.27 1.27)) (justify left)))
  (property "Footprint" "MountingHole:MountingHole_2.2mm_M2" (id 2) (at 238.252 51.816 0) (effects (font (size 1.27 1.27)) hide))
  (property "Datasheet" "~" (id 3) (at 238.252 51.816 0) (effects (font (size 1.27 1.27)) hide)))

 (symbol (lib_id "Graphic:Logo_Open_Hardware_Large") (at 270.002 147.32 0) (unit 1) (in_bom yes) (on_board yes)
  (property "Reference" "#LOGO1" (id 0) (at 270.002 134.62 0) (effects (font (size 1.27 1.27)) hide))
  (property "Value" "Logo_Open_Hardware_Large" (id 1) (at 270.002 157.48 0) (effects (font (size 1.27 1.27)) hide))
  (property "Footprint" "" (id 2) (at 270.002 147.32 0) (effects (font (size 1.27 1.27)) hide))
  (property "Datasheet" "~" (id 3) (at 270.002 147.32 0) (effects (font (size 1.27 1.27)) hide)))

 (symbol (lib_id "power:+5V") (at 127.508 153.162 0) (unit 1) (in_bom yes) (on_board yes)
  (property "Reference" "#PWR0109" (id 0) (at 127.508 156.972 0) (effects (font (size 1.27 1.27)) hide))
  (property "Value" "+5V" (id 1) (at 127.508 148.082 90))
  (property "Footprint" "" (id 2) (at 127.508 153.162 0))
  (property "Datasheet" "" (id 3) (at 127.508 153.162 0)) (pin "1"))

 (symbol (lib_id "power:+5V") (at 143.764 152.908 0) (unit 1) (in_bom yes) (on_board yes)
  (property "Reference" "#PWR0110" (id 0) (at 143.764 156.718 0) (effects (font (size 1.27 1.27)) hide))
  (property "Value" "+5V" (id 1) (at 143.764 147.828 90))
  (property "Footprint" "" (id 2) (at 143.764 152.908 0))
  (property "Datasheet" "" (id 3) (at 143.764 152.908 0)) (pin "1"))

 (symbol (lib_id "power:GND") (at 127.508 160.782 0) (unit 1) (in_bom yes) (on_board yes)
  (property "Reference" "#PWR0122" (id 0) (at 127.508 167.132 0) (effects (font (size 1.27 1.27)) hide))
  (property "Value" "GND" (id 1) (at 127.508 164.592 0))
  (property "Footprint" "" (id 2) (at 127.508 160.782 0))
  (property "Datasheet" "" (id 3) (at 127.508 160.782 0)) (pin "1"))

 (symbol (lib_id "power:GND") (at 143.764 160.528 0) (unit 1) (in_bom yes) (on_board yes)
  (property "Reference" "#PWR0123" (id 0) (at 143.764 166.878 0) (effects (font (size 1.27 1.27)) hide))
  (property "Value" "GND" (id 1) (at 143.764 164.338 0))
  (property "Footprint" "" (id 2) (at 143.764 160.528 0))
  (property "Datasheet" "" (id 3) (at 143.764 160.528 0)) (pin "1"))

 (sheet_instances (path "" (page "1")))

)
